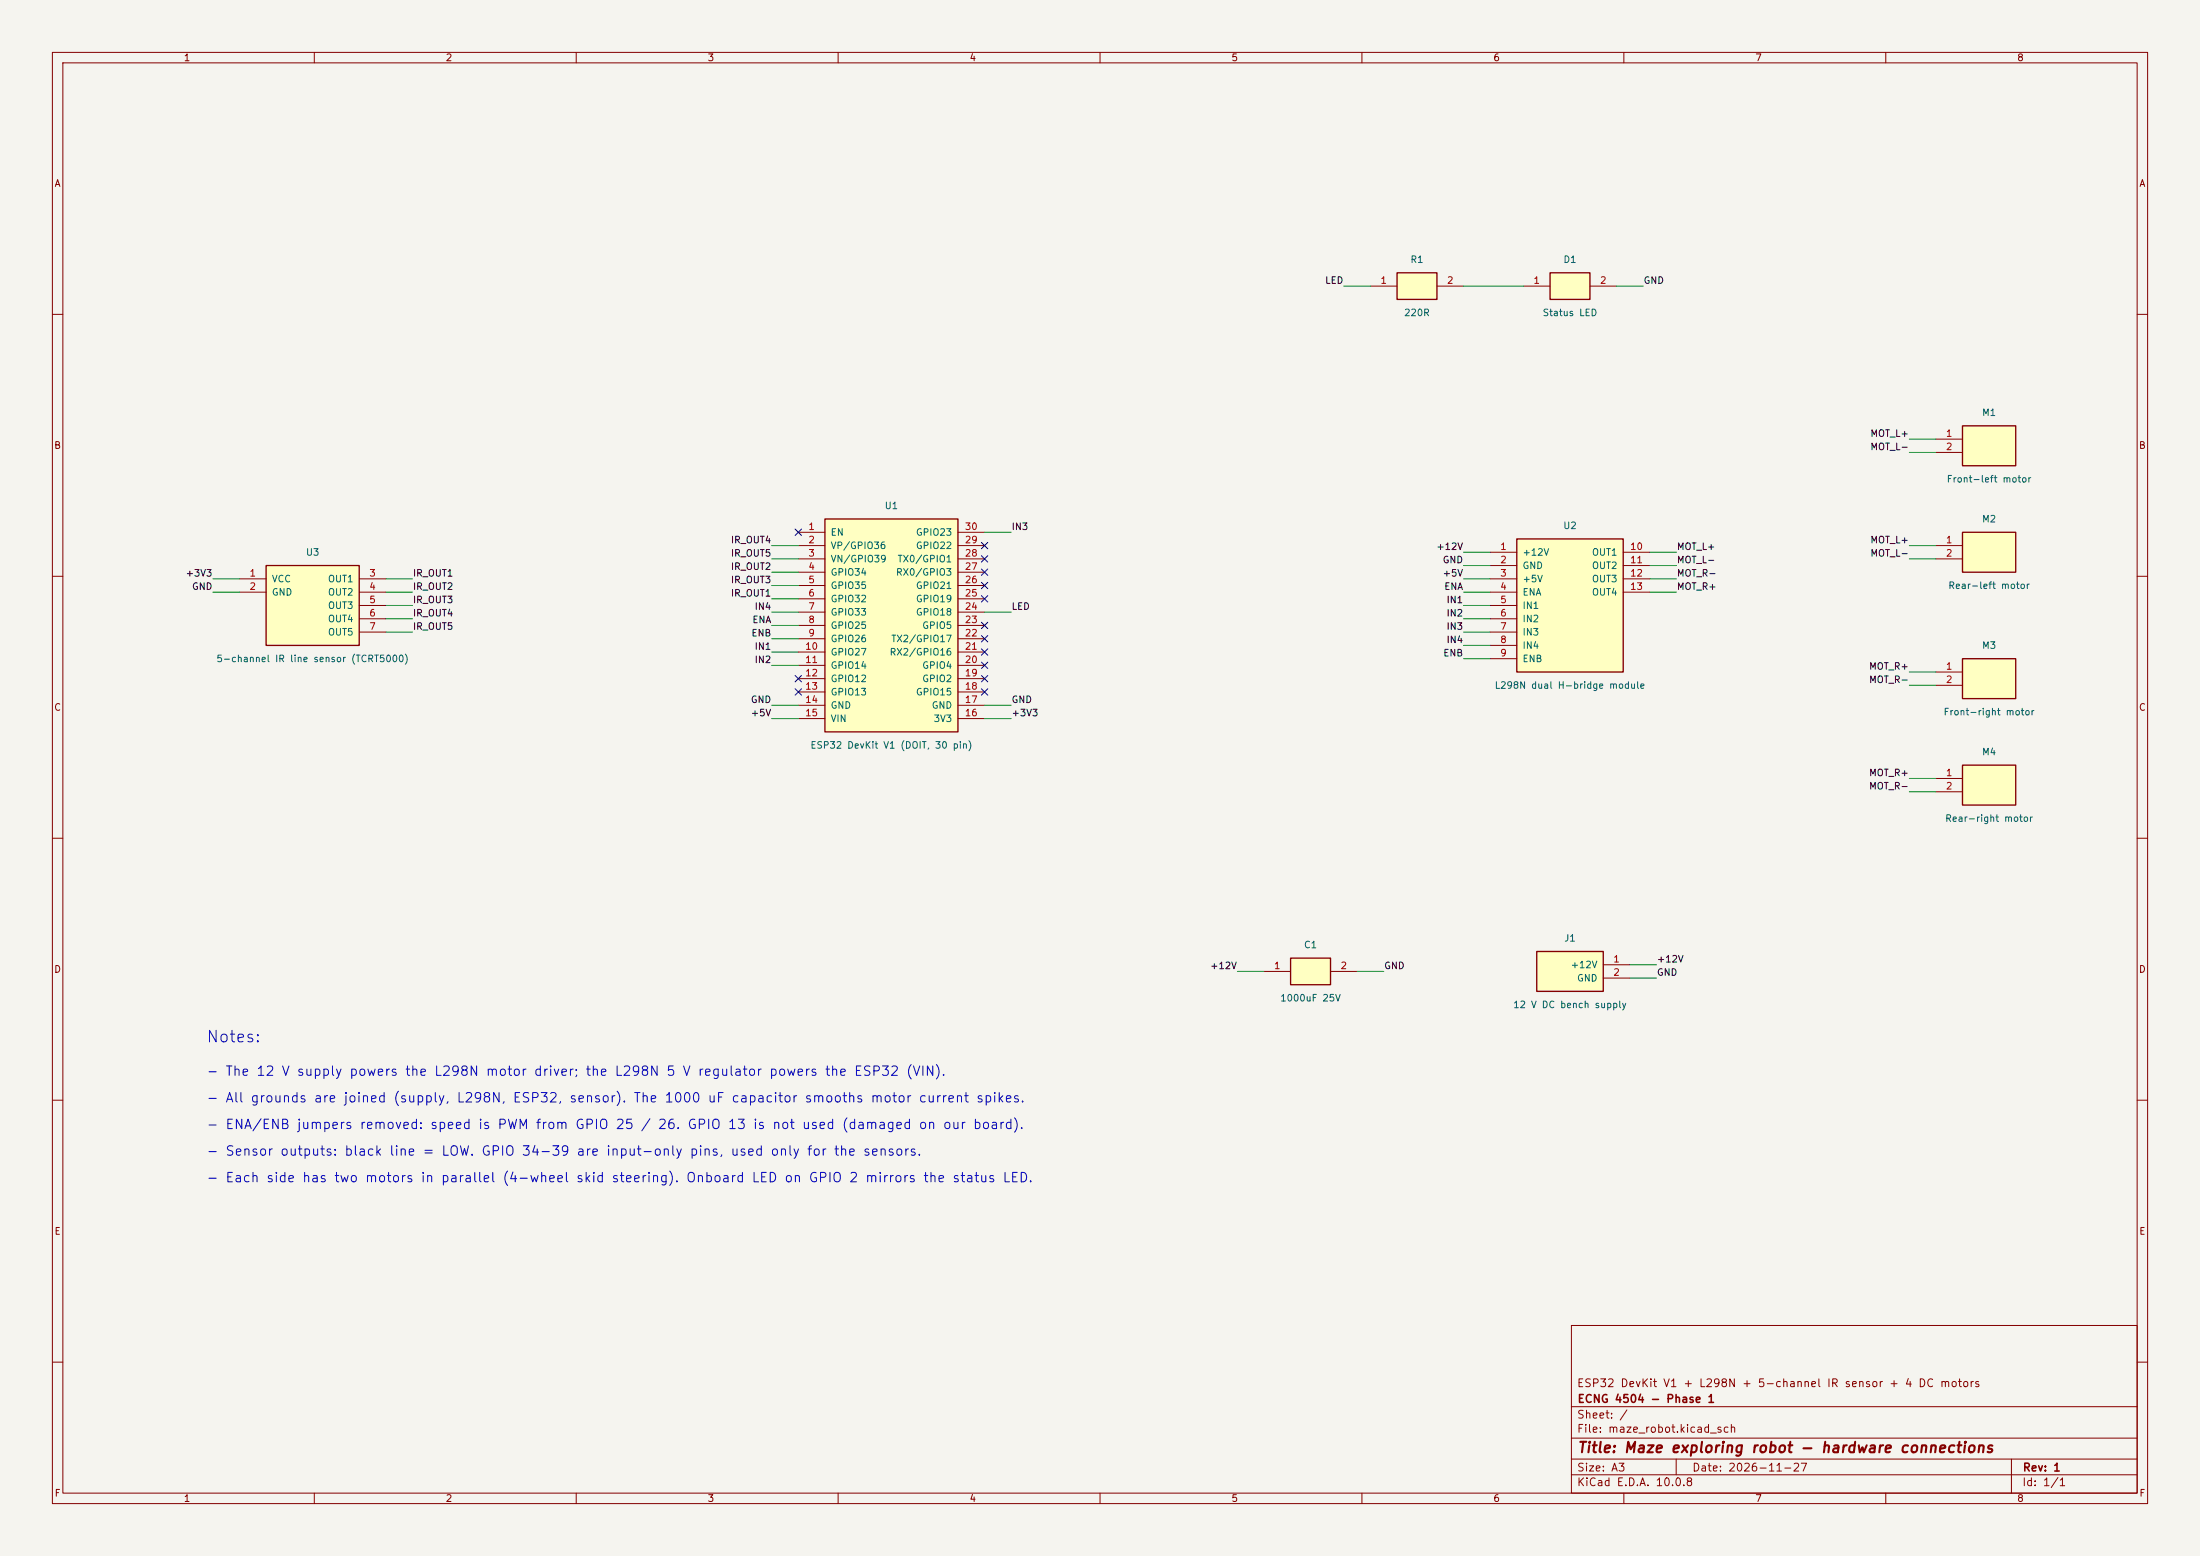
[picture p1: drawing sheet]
(kicad_sch
 (version 20260306)
 (generator "eeschema")
 (generator_version "10.0")
 (paper "A3")
 (title_block
  (title "Maze exploring robot - hardware connections")
  (date "2026-11-27")
  (rev "1")
  (company "ECNG 4504 - Phase 1")
  (comment 1 "ESP32 DevKit V1 + L298N + 5-channel IR sensor + 4 DC motors"))
 (lib_symbols
  (symbol "maze:C_Polarized"
   (pin_names
    (offset 1.016) (hide yes)) (exclude_from_sim no) (in_bom yes) (on_board yes)
   (in_pos_files yes)
   (duplicate_pin_numbers_are_jumpers no)
   (property "Reference" "X" (at 0 5.08 0) (show_name no) (do_not_autoplace no) (effects (font (size 1.27 1.27))))
   (property "Value" "C_Polarized" (at 0 -5.08 0) (show_name no) (do_not_autoplace no) (effects (font (size 1.27 1.27))))
   (property "Footprint" "" (at 0 0 0) (show_name no) (do_not_autoplace no) (hide yes) (effects (font (size 1.27 1.27))))
   (property "Datasheet" "" (at 0 0 0) (show_name no) (do_not_autoplace no) (hide yes) (effects (font (size 1.27 1.27))))
   (property "Description" "" (at 0 0 0) (show_name no) (do_not_autoplace no) (hide yes) (effects (font (size 1.27 1.27))))
   (symbol "C_Polarized_0_1"
    (rectangle (start -3.81 2.54) (end 3.81 -2.54) (stroke (width 0.254) (type default)) (fill (type background))))
   (symbol "C_Polarized_1_1"
    (pin passive line (at -8.89 0 0) (length 5.08) (name "+" (effects (font (size 1.27 1.27)))) (number "1" (effects (font (size 1.27 1.27)))))
    (pin passive line (at 8.89 0 180) (length 5.08) (name "-" (effects (font (size 1.27 1.27)))) (number "2" (effects (font (size 1.27 1.27))))))
   (embedded_fonts no))
  (symbol "maze:DC_Motor"
   (pin_names
    (offset 1.016) (hide yes)) (exclude_from_sim no) (in_bom yes) (on_board yes)
   (in_pos_files yes)
   (duplicate_pin_numbers_are_jumpers no)
   (property "Reference" "X" (at 0 6.35 0) (show_name no) (do_not_autoplace no) (effects (font (size 1.27 1.27))))
   (property "Value" "DC_Motor" (at 0 -6.35 0) (show_name no) (do_not_autoplace no) (effects (font (size 1.27 1.27))))
   (property "Footprint" "" (at 0 0 0) (show_name no) (do_not_autoplace no) (hide yes) (effects (font (size 1.27 1.27))))
   (property "Datasheet" "" (at 0 0 0) (show_name no) (do_not_autoplace no) (hide yes) (effects (font (size 1.27 1.27))))
   (property "Description" "" (at 0 0 0) (show_name no) (do_not_autoplace no) (hide yes) (effects (font (size 1.27 1.27))))
   (symbol "DC_Motor_0_1"
    (rectangle (start -5.08 3.81) (end 5.08 -3.81) (stroke (width 0.254) (type default)) (fill (type background))))
   (symbol "DC_Motor_1_1"
    (pin passive line (at -10.16 1.27 0) (length 5.08) (name "+" (effects (font (size 1.27 1.27)))) (number "1" (effects (font (size 1.27 1.27)))))
    (pin passive line (at -10.16 -1.27 0) (length 5.08) (name "-" (effects (font (size 1.27 1.27)))) (number "2" (effects (font (size 1.27 1.27))))))
   (embedded_fonts no))
  (symbol "maze:DC_Supply_12V"
   (pin_names
    (offset 1.016)) (exclude_from_sim no) (in_bom yes) (on_board yes)
   (in_pos_files yes)
   (duplicate_pin_numbers_are_jumpers no)
   (property "Reference" "X" (at 0 6.35 0) (show_name no) (do_not_autoplace no) (effects (font (size 1.27 1.27))))
   (property "Value" "DC_Supply_12V" (at 0 -6.35 0) (show_name no) (do_not_autoplace no) (effects (font (size 1.27 1.27))))
   (property "Footprint" "" (at 0 0 0) (show_name no) (do_not_autoplace no) (hide yes) (effects (font (size 1.27 1.27))))
   (property "Datasheet" "" (at 0 0 0) (show_name no) (do_not_autoplace no) (hide yes) (effects (font (size 1.27 1.27))))
   (property "Description" "" (at 0 0 0) (show_name no) (do_not_autoplace no) (hide yes) (effects (font (size 1.27 1.27))))
   (symbol "DC_Supply_12V_0_1"
    (rectangle (start -6.35 3.81) (end 6.35 -3.81) (stroke (width 0.254) (type default)) (fill (type background))))
   (symbol "DC_Supply_12V_1_1"
    (pin passive line (at 11.43 1.27 180) (length 5.08) (name "+12V" (effects (font (size 1.27 1.27)))) (number "1" (effects (font (size 1.27 1.27)))))
    (pin passive line (at 11.43 -1.27 180) (length 5.08) (name "GND" (effects (font (size 1.27 1.27)))) (number "2" (effects (font (size 1.27 1.27))))))
   (embedded_fonts no))
  (symbol "maze:ESP32_DevKit_V1"
   (pin_names
    (offset 1.016)) (exclude_from_sim no) (in_bom yes) (on_board yes)
   (in_pos_files yes)
   (duplicate_pin_numbers_are_jumpers no)
   (property "Reference" "X" (at 0 22.86 0) (show_name no) (do_not_autoplace no) (effects (font (size 1.27 1.27))))
   (property "Value" "ESP32_DevKit_V1" (at 0 -22.86 0) (show_name no) (do_not_autoplace no) (effects (font (size 1.27 1.27))))
   (property "Footprint" "" (at 0 0 0) (show_name no) (do_not_autoplace no) (hide yes) (effects (font (size 1.27 1.27))))
   (property "Datasheet" "" (at 0 0 0) (show_name no) (do_not_autoplace no) (hide yes) (effects (font (size 1.27 1.27))))
   (property "Description" "" (at 0 0 0) (show_name no) (do_not_autoplace no) (hide yes) (effects (font (size 1.27 1.27))))
   (symbol "ESP32_DevKit_V1_0_1"
    (rectangle (start -12.7 20.32) (end 12.7 -20.32) (stroke (width 0.254) (type default)) (fill (type background))))
   (symbol "ESP32_DevKit_V1_1_1"
    (pin passive line (at -17.78 17.78 0) (length 5.08) (name "EN" (effects (font (size 1.27 1.27)))) (number "1" (effects (font (size 1.27 1.27)))))
    (pin passive line (at -17.78 15.24 0) (length 5.08) (name "VP/GPIO36" (effects (font (size 1.27 1.27)))) (number "2" (effects (font (size 1.27 1.27)))))
    (pin passive line (at -17.78 12.7 0) (length 5.08) (name "VN/GPIO39" (effects (font (size 1.27 1.27)))) (number "3" (effects (font (size 1.27 1.27)))))
    (pin passive line (at -17.78 10.16 0) (length 5.08) (name "GPIO34" (effects (font (size 1.27 1.27)))) (number "4" (effects (font (size 1.27 1.27)))))
    (pin passive line (at -17.78 7.62 0) (length 5.08) (name "GPIO35" (effects (font (size 1.27 1.27)))) (number "5" (effects (font (size 1.27 1.27)))))
    (pin passive line (at -17.78 5.08 0) (length 5.08) (name "GPIO32" (effects (font (size 1.27 1.27)))) (number "6" (effects (font (size 1.27 1.27)))))
    (pin passive line (at -17.78 2.54 0) (length 5.08) (name "GPIO33" (effects (font (size 1.27 1.27)))) (number "7" (effects (font (size 1.27 1.27)))))
    (pin passive line (at -17.78 0 0) (length 5.08) (name "GPIO25" (effects (font (size 1.27 1.27)))) (number "8" (effects (font (size 1.27 1.27)))))
    (pin passive line (at -17.78 -2.54 0) (length 5.08) (name "GPIO26" (effects (font (size 1.27 1.27)))) (number "9" (effects (font (size 1.27 1.27)))))
    (pin passive line (at -17.78 -5.08 0) (length 5.08) (name "GPIO27" (effects (font (size 1.27 1.27)))) (number "10" (effects (font (size 1.27 1.27)))))
    (pin passive line (at -17.78 -7.62 0) (length 5.08) (name "GPIO14" (effects (font (size 1.27 1.27)))) (number "11" (effects (font (size 1.27 1.27)))))
    (pin passive line (at -17.78 -10.16 0) (length 5.08) (name "GPIO12" (effects (font (size 1.27 1.27)))) (number "12" (effects (font (size 1.27 1.27)))))
    (pin passive line (at -17.78 -12.7 0) (length 5.08) (name "GPIO13" (effects (font (size 1.27 1.27)))) (number "13" (effects (font (size 1.27 1.27)))))
    (pin passive line (at -17.78 -15.24 0) (length 5.08) (name "GND" (effects (font (size 1.27 1.27)))) (number "14" (effects (font (size 1.27 1.27)))))
    (pin passive line (at -17.78 -17.78 0) (length 5.08) (name "VIN" (effects (font (size 1.27 1.27)))) (number "15" (effects (font (size 1.27 1.27)))))
    (pin passive line (at 17.78 -17.78 180) (length 5.08) (name "3V3" (effects (font (size 1.27 1.27)))) (number "16" (effects (font (size 1.27 1.27)))))
    (pin passive line (at 17.78 -15.24 180) (length 5.08) (name "GND" (effects (font (size 1.27 1.27)))) (number "17" (effects (font (size 1.27 1.27)))))
    (pin passive line (at 17.78 -12.7 180) (length 5.08) (name "GPIO15" (effects (font (size 1.27 1.27)))) (number "18" (effects (font (size 1.27 1.27)))))
    (pin passive line (at 17.78 -10.16 180) (length 5.08) (name "GPIO2" (effects (font (size 1.27 1.27)))) (number "19" (effects (font (size 1.27 1.27)))))
    (pin passive line (at 17.78 -7.62 180) (length 5.08) (name "GPIO4" (effects (font (size 1.27 1.27)))) (number "20" (effects (font (size 1.27 1.27)))))
    (pin passive line (at 17.78 -5.08 180) (length 5.08) (name "RX2/GPIO16" (effects (font (size 1.27 1.27)))) (number "21" (effects (font (size 1.27 1.27)))))
    (pin passive line (at 17.78 -2.54 180) (length 5.08) (name "TX2/GPIO17" (effects (font (size 1.27 1.27)))) (number "22" (effects (font (size 1.27 1.27)))))
    (pin passive line (at 17.78 0 180) (length 5.08) (name "GPIO5" (effects (font (size 1.27 1.27)))) (number "23" (effects (font (size 1.27 1.27)))))
    (pin passive line (at 17.78 2.54 180) (length 5.08) (name "GPIO18" (effects (font (size 1.27 1.27)))) (number "24" (effects (font (size 1.27 1.27)))))
    (pin passive line (at 17.78 5.08 180) (length 5.08) (name "GPIO19" (effects (font (size 1.27 1.27)))) (number "25" (effects (font (size 1.27 1.27)))))
    (pin passive line (at 17.78 7.62 180) (length 5.08) (name "GPIO21" (effects (font (size 1.27 1.27)))) (number "26" (effects (font (size 1.27 1.27)))))
    (pin passive line (at 17.78 10.16 180) (length 5.08) (name "RX0/GPIO3" (effects (font (size 1.27 1.27)))) (number "27" (effects (font (size 1.27 1.27)))))
    (pin passive line (at 17.78 12.7 180) (length 5.08) (name "TX0/GPIO1" (effects (font (size 1.27 1.27)))) (number "28" (effects (font (size 1.27 1.27)))))
    (pin passive line (at 17.78 15.24 180) (length 5.08) (name "GPIO22" (effects (font (size 1.27 1.27)))) (number "29" (effects (font (size 1.27 1.27)))))
    (pin passive line (at 17.78 17.78 180) (length 5.08) (name "GPIO23" (effects (font (size 1.27 1.27)))) (number "30" (effects (font (size 1.27 1.27))))))
   (embedded_fonts no))
  (symbol "maze:IR_Sensor_5ch"
   (pin_names
    (offset 1.016)) (exclude_from_sim no) (in_bom yes) (on_board yes)
   (in_pos_files yes)
   (duplicate_pin_numbers_are_jumpers no)
   (property "Reference" "X" (at 0 10.16 0) (show_name no) (do_not_autoplace no) (effects (font (size 1.27 1.27))))
   (property "Value" "IR_Sensor_5ch" (at 0 -10.16 0) (show_name no) (do_not_autoplace no) (effects (font (size 1.27 1.27))))
   (property "Footprint" "" (at 0 0 0) (show_name no) (do_not_autoplace no) (hide yes) (effects (font (size 1.27 1.27))))
   (property "Datasheet" "" (at 0 0 0) (show_name no) (do_not_autoplace no) (hide yes) (effects (font (size 1.27 1.27))))
   (property "Description" "" (at 0 0 0) (show_name no) (do_not_autoplace no) (hide yes) (effects (font (size 1.27 1.27))))
   (symbol "IR_Sensor_5ch_0_1"
    (rectangle (start -8.89 7.62) (end 8.89 -7.62) (stroke (width 0.254) (type default)) (fill (type background))))
   (symbol "IR_Sensor_5ch_1_1"
    (pin passive line (at -13.97 5.08 0) (length 5.08) (name "VCC" (effects (font (size 1.27 1.27)))) (number "1" (effects (font (size 1.27 1.27)))))
    (pin passive line (at -13.97 2.54 0) (length 5.08) (name "GND" (effects (font (size 1.27 1.27)))) (number "2" (effects (font (size 1.27 1.27)))))
    (pin passive line (at 13.97 5.08 180) (length 5.08) (name "OUT1" (effects (font (size 1.27 1.27)))) (number "3" (effects (font (size 1.27 1.27)))))
    (pin passive line (at 13.97 2.54 180) (length 5.08) (name "OUT2" (effects (font (size 1.27 1.27)))) (number "4" (effects (font (size 1.27 1.27)))))
    (pin passive line (at 13.97 0 180) (length 5.08) (name "OUT3" (effects (font (size 1.27 1.27)))) (number "5" (effects (font (size 1.27 1.27)))))
    (pin passive line (at 13.97 -2.54 180) (length 5.08) (name "OUT4" (effects (font (size 1.27 1.27)))) (number "6" (effects (font (size 1.27 1.27)))))
    (pin passive line (at 13.97 -5.08 180) (length 5.08) (name "OUT5" (effects (font (size 1.27 1.27)))) (number "7" (effects (font (size 1.27 1.27))))))
   (embedded_fonts no))
  (symbol "maze:L298N_Module"
   (pin_names
    (offset 1.016)) (exclude_from_sim no) (in_bom yes) (on_board yes)
   (in_pos_files yes)
   (duplicate_pin_numbers_are_jumpers no)
   (property "Reference" "X" (at 0 15.24 0) (show_name no) (do_not_autoplace no) (effects (font (size 1.27 1.27))))
   (property "Value" "L298N_Module" (at 0 -15.24 0) (show_name no) (do_not_autoplace no) (effects (font (size 1.27 1.27))))
   (property "Footprint" "" (at 0 0 0) (show_name no) (do_not_autoplace no) (hide yes) (effects (font (size 1.27 1.27))))
   (property "Datasheet" "" (at 0 0 0) (show_name no) (do_not_autoplace no) (hide yes) (effects (font (size 1.27 1.27))))
   (property "Description" "" (at 0 0 0) (show_name no) (do_not_autoplace no) (hide yes) (effects (font (size 1.27 1.27))))
   (symbol "L298N_Module_0_1"
    (rectangle (start -10.16 12.7) (end 10.16 -12.7) (stroke (width 0.254) (type default)) (fill (type background))))
   (symbol "L298N_Module_1_1"
    (pin passive line (at -15.24 10.16 0) (length 5.08) (name "+12V" (effects (font (size 1.27 1.27)))) (number "1" (effects (font (size 1.27 1.27)))))
    (pin passive line (at -15.24 7.62 0) (length 5.08) (name "GND" (effects (font (size 1.27 1.27)))) (number "2" (effects (font (size 1.27 1.27)))))
    (pin passive line (at -15.24 5.08 0) (length 5.08) (name "+5V" (effects (font (size 1.27 1.27)))) (number "3" (effects (font (size 1.27 1.27)))))
    (pin passive line (at -15.24 2.54 0) (length 5.08) (name "ENA" (effects (font (size 1.27 1.27)))) (number "4" (effects (font (size 1.27 1.27)))))
    (pin passive line (at -15.24 0 0) (length 5.08) (name "IN1" (effects (font (size 1.27 1.27)))) (number "5" (effects (font (size 1.27 1.27)))))
    (pin passive line (at -15.24 -2.54 0) (length 5.08) (name "IN2" (effects (font (size 1.27 1.27)))) (number "6" (effects (font (size 1.27 1.27)))))
    (pin passive line (at -15.24 -5.08 0) (length 5.08) (name "IN3" (effects (font (size 1.27 1.27)))) (number "7" (effects (font (size 1.27 1.27)))))
    (pin passive line (at -15.24 -7.62 0) (length 5.08) (name "IN4" (effects (font (size 1.27 1.27)))) (number "8" (effects (font (size 1.27 1.27)))))
    (pin passive line (at -15.24 -10.16 0) (length 5.08) (name "ENB" (effects (font (size 1.27 1.27)))) (number "9" (effects (font (size 1.27 1.27)))))
    (pin passive line (at 15.24 10.16 180) (length 5.08) (name "OUT1" (effects (font (size 1.27 1.27)))) (number "10" (effects (font (size 1.27 1.27)))))
    (pin passive line (at 15.24 7.62 180) (length 5.08) (name "OUT2" (effects (font (size 1.27 1.27)))) (number "11" (effects (font (size 1.27 1.27)))))
    (pin passive line (at 15.24 5.08 180) (length 5.08) (name "OUT3" (effects (font (size 1.27 1.27)))) (number "12" (effects (font (size 1.27 1.27)))))
    (pin passive line (at 15.24 2.54 180) (length 5.08) (name "OUT4" (effects (font (size 1.27 1.27)))) (number "13" (effects (font (size 1.27 1.27))))))
   (embedded_fonts no))
  (symbol "maze:LED"
   (pin_names
    (offset 1.016) (hide yes)) (exclude_from_sim no) (in_bom yes) (on_board yes)
   (in_pos_files yes)
   (duplicate_pin_numbers_are_jumpers no)
   (property "Reference" "X" (at 0 5.08 0) (show_name no) (do_not_autoplace no) (effects (font (size 1.27 1.27))))
   (property "Value" "LED" (at 0 -5.08 0) (show_name no) (do_not_autoplace no) (effects (font (size 1.27 1.27))))
   (property "Footprint" "" (at 0 0 0) (show_name no) (do_not_autoplace no) (hide yes) (effects (font (size 1.27 1.27))))
   (property "Datasheet" "" (at 0 0 0) (show_name no) (do_not_autoplace no) (hide yes) (effects (font (size 1.27 1.27))))
   (property "Description" "" (at 0 0 0) (show_name no) (do_not_autoplace no) (hide yes) (effects (font (size 1.27 1.27))))
   (symbol "LED_0_1"
    (rectangle (start -3.81 2.54) (end 3.81 -2.54) (stroke (width 0.254) (type default)) (fill (type background))))
   (symbol "LED_1_1"
    (pin passive line (at -8.89 0 0) (length 5.08) (name "A" (effects (font (size 1.27 1.27)))) (number "1" (effects (font (size 1.27 1.27)))))
    (pin passive line (at 8.89 0 180) (length 5.08) (name "K" (effects (font (size 1.27 1.27)))) (number "2" (effects (font (size 1.27 1.27))))))
   (embedded_fonts no))
  (symbol "maze:Resistor"
   (pin_names
    (offset 1.016) (hide yes)) (exclude_from_sim no) (in_bom yes) (on_board yes)
   (in_pos_files yes)
   (duplicate_pin_numbers_are_jumpers no)
   (property "Reference" "X" (at 0 5.08 0) (show_name no) (do_not_autoplace no) (effects (font (size 1.27 1.27))))
   (property "Value" "Resistor" (at 0 -5.08 0) (show_name no) (do_not_autoplace no) (effects (font (size 1.27 1.27))))
   (property "Footprint" "" (at 0 0 0) (show_name no) (do_not_autoplace no) (hide yes) (effects (font (size 1.27 1.27))))
   (property "Datasheet" "" (at 0 0 0) (show_name no) (do_not_autoplace no) (hide yes) (effects (font (size 1.27 1.27))))
   (property "Description" "" (at 0 0 0) (show_name no) (do_not_autoplace no) (hide yes) (effects (font (size 1.27 1.27))))
   (symbol "Resistor_0_1"
    (rectangle (start -3.81 2.54) (end 3.81 -2.54) (stroke (width 0.254) (type default)) (fill (type background))))
   (symbol "Resistor_1_1"
    (pin passive line (at -8.89 0 0) (length 5.08) (name "1" (effects (font (size 1.27 1.27)))) (number "1" (effects (font (size 1.27 1.27)))))
    (pin passive line (at 8.89 0 180) (length 5.08) (name "2" (effects (font (size 1.27 1.27)))) (number "2" (effects (font (size 1.27 1.27))))))
   (embedded_fonts no)))
 (text "Notes:"
  (exclude_from_sim no)
  (at 39.37 199.39 0)
  (effects (font (size 2.2 2.2)) (justify left bottom)))
 (text "- The 12 V supply powers the L298N motor driver; the L298N 5 V regulator powers the ESP32 (VIN)."
  (exclude_from_sim no)
  (at 39.37 205.74 0)
  (effects (font (size 1.8 1.8)) (justify left bottom)))
 (text "- Sensor outputs: black line = LOW. GPIO 34-39 are input-only pins, used only for the sensors."
  (exclude_from_sim no)
  (at 39.37 220.98 0)
  (effects (font (size 1.8 1.8)) (justify left bottom)))
 (text "- Each side has two motors in parallel (4-wheel skid steering). Onboard LED on GPIO 2 mirrors the status LED."
  (exclude_from_sim no)
  (at 39.37 226.06 0)
  (effects (font (size 1.8 1.8)) (justify left bottom)))
 (text "- All grounds are joined (supply, L298N, ESP32, sensor). The 1000 uF capacitor smooths motor current spikes."
  (exclude_from_sim no)
  (at 39.37 210.82 0)
  (effects (font (size 1.8 1.8)) (justify left bottom)))
 (text "- ENA/ENB jumpers removed: speed is PWM from GPIO 25 / 26. GPIO 13 is not used (damaged on our board)."
  (exclude_from_sim no)
  (at 39.37 215.9 0)
  (effects (font (size 1.8 1.8)) (justify left bottom)))
 (no_connect
  (at 187.96 121.92))
 (no_connect
  (at 187.96 106.68))
 (no_connect
  (at 187.96 114.3))
 (no_connect
  (at 187.96 127))
 (no_connect
  (at 152.4 132.08))
 (no_connect
  (at 152.4 101.6))
 (no_connect
  (at 187.96 104.14))
 (no_connect
  (at 187.96 111.76))
 (no_connect
  (at 187.96 119.38))
 (no_connect
  (at 152.4 129.54))
 (no_connect
  (at 187.96 124.46))
 (no_connect
  (at 187.96 132.08))
 (no_connect
  (at 187.96 109.22))
 (no_connect
  (at 187.96 129.54))
 (wire
  (pts (xy 284.48 125.73) (xy 279.4 125.73))
  (stroke (width 0) (type default)))
 (wire
  (pts (xy 152.4 127) (xy 147.32 127))
  (stroke (width 0) (type default)))
 (wire
  (pts (xy 314.96 107.95) (xy 320.04 107.95))
  (stroke (width 0) (type default)))
 (wire
  (pts (xy 73.66 115.57) (xy 78.74 115.57))
  (stroke (width 0) (type default)))
 (wire
  (pts (xy 259.08 185.42) (xy 264.16 185.42))
  (stroke (width 0) (type default)))
 (wire
  (pts (xy 73.66 118.11) (xy 78.74 118.11))
  (stroke (width 0) (type default)))
 (wire
  (pts (xy 284.48 118.11) (xy 279.4 118.11))
  (stroke (width 0) (type default)))
 (wire
  (pts (xy 241.3 185.42) (xy 236.22 185.42))
  (stroke (width 0) (type default)))
 (wire
  (pts (xy 284.48 110.49) (xy 279.4 110.49))
  (stroke (width 0) (type default)))
 (wire
  (pts (xy 152.4 116.84) (xy 147.32 116.84))
  (stroke (width 0) (type default)))
 (wire
  (pts (xy 369.57 104.14) (xy 364.49 104.14))
  (stroke (width 0) (type default)))
 (wire
  (pts (xy 369.57 151.13) (xy 364.49 151.13))
  (stroke (width 0) (type default)))
 (wire
  (pts (xy 369.57 106.68) (xy 364.49 106.68))
  (stroke (width 0) (type default)))
 (wire
  (pts (xy 284.48 113.03) (xy 279.4 113.03))
  (stroke (width 0) (type default)))
 (wire
  (pts (xy 152.4 119.38) (xy 147.32 119.38))
  (stroke (width 0) (type default)))
 (wire
  (pts (xy 73.66 113.03) (xy 78.74 113.03))
  (stroke (width 0) (type default)))
 (wire
  (pts (xy 284.48 105.41) (xy 279.4 105.41))
  (stroke (width 0) (type default)))
 (wire
  (pts (xy 284.48 115.57) (xy 279.4 115.57))
  (stroke (width 0) (type default)))
 (wire
  (pts (xy 284.48 123.19) (xy 279.4 123.19))
  (stroke (width 0) (type default)))
 (wire
  (pts (xy 369.57 130.81) (xy 364.49 130.81))
  (stroke (width 0) (type default)))
 (wire
  (pts (xy 152.4 114.3) (xy 147.32 114.3))
  (stroke (width 0) (type default)))
 (wire
  (pts (xy 284.48 107.95) (xy 279.4 107.95))
  (stroke (width 0) (type default)))
 (wire
  (pts (xy 187.96 134.62) (xy 193.04 134.62))
  (stroke (width 0) (type default)))
 (wire
  (pts (xy 279.4 54.61) (xy 290.83 54.61))
  (stroke (width 0) (type default)))
 (wire
  (pts (xy 152.4 121.92) (xy 147.32 121.92))
  (stroke (width 0) (type default)))
 (wire
  (pts (xy 152.4 104.14) (xy 147.32 104.14))
  (stroke (width 0) (type default)))
 (wire
  (pts (xy 45.72 113.03) (xy 40.64 113.03))
  (stroke (width 0) (type default)))
 (wire
  (pts (xy 369.57 86.36) (xy 364.49 86.36))
  (stroke (width 0) (type default)))
 (wire
  (pts (xy 369.57 128.27) (xy 364.49 128.27))
  (stroke (width 0) (type default)))
 (wire
  (pts (xy 152.4 134.62) (xy 147.32 134.62))
  (stroke (width 0) (type default)))
 (wire
  (pts (xy 369.57 83.82) (xy 364.49 83.82))
  (stroke (width 0) (type default)))
 (wire
  (pts (xy 311.15 186.69) (xy 316.23 186.69))
  (stroke (width 0) (type default)))
 (wire
  (pts (xy 152.4 111.76) (xy 147.32 111.76))
  (stroke (width 0) (type default)))
 (wire
  (pts (xy 261.62 54.61) (xy 256.54 54.61))
  (stroke (width 0) (type default)))
 (wire
  (pts (xy 314.96 110.49) (xy 320.04 110.49))
  (stroke (width 0) (type default)))
 (wire
  (pts (xy 314.96 105.41) (xy 320.04 105.41))
  (stroke (width 0) (type default)))
 (wire
  (pts (xy 152.4 106.68) (xy 147.32 106.68))
  (stroke (width 0) (type default)))
 (wire
  (pts (xy 152.4 109.22) (xy 147.32 109.22))
  (stroke (width 0) (type default)))
 (wire
  (pts (xy 152.4 124.46) (xy 147.32 124.46))
  (stroke (width 0) (type default)))
 (wire
  (pts (xy 314.96 113.03) (xy 320.04 113.03))
  (stroke (width 0) (type default)))
 (wire
  (pts (xy 73.66 110.49) (xy 78.74 110.49))
  (stroke (width 0) (type default)))
 (wire
  (pts (xy 369.57 148.59) (xy 364.49 148.59))
  (stroke (width 0) (type default)))
 (wire
  (pts (xy 45.72 110.49) (xy 40.64 110.49))
  (stroke (width 0) (type default)))
 (wire
  (pts (xy 152.4 137.16) (xy 147.32 137.16))
  (stroke (width 0) (type default)))
 (wire
  (pts (xy 187.96 101.6) (xy 193.04 101.6))
  (stroke (width 0) (type default)))
 (wire
  (pts (xy 311.15 184.15) (xy 316.23 184.15))
  (stroke (width 0) (type default)))
 (wire
  (pts (xy 308.61 54.61) (xy 313.69 54.61))
  (stroke (width 0) (type default)))
 (wire
  (pts (xy 73.66 120.65) (xy 78.74 120.65))
  (stroke (width 0) (type default)))
 (wire
  (pts (xy 284.48 120.65) (xy 279.4 120.65))
  (stroke (width 0) (type default)))
 (wire
  (pts (xy 187.96 137.16) (xy 193.04 137.16))
  (stroke (width 0) (type default)))
 (wire
  (pts (xy 187.96 116.84) (xy 193.04 116.84))
  (stroke (width 0) (type default)))
 (label "GND"
  (at 147.32 134.62 180)
  (effects (font (size 1.27 1.27)) (justify right bottom)))
 (label "MOT_R+"
  (at 364.49 128.27 180)
  (effects (font (size 1.27 1.27)) (justify right bottom)))
 (label "IN1"
  (at 147.32 124.46 180)
  (effects (font (size 1.27 1.27)) (justify right bottom)))
 (label "GND"
  (at 193.04 134.62 0)
  (effects (font (size 1.27 1.27)) (justify left bottom)))
 (label "MOT_L-"
  (at 364.49 106.68 180)
  (effects (font (size 1.27 1.27)) (justify right bottom)))
 (label "+5V"
  (at 147.32 137.16 180)
  (effects (font (size 1.27 1.27)) (justify right bottom)))
 (label "+12V"
  (at 279.4 105.41 180)
  (effects (font (size 1.27 1.27)) (justify right bottom)))
 (label "IR_OUT3"
  (at 78.74 115.57 0)
  (effects (font (size 1.27 1.27)) (justify left bottom)))
 (label "MOT_L+"
  (at 364.49 83.82 180)
  (effects (font (size 1.27 1.27)) (justify right bottom)))
 (label "IR_OUT2"
  (at 147.32 109.22 180)
  (effects (font (size 1.27 1.27)) (justify right bottom)))
 (label "MOT_R+"
  (at 320.04 113.03 0)
  (effects (font (size 1.27 1.27)) (justify left bottom)))
 (label "ENA"
  (at 279.4 113.03 180)
  (effects (font (size 1.27 1.27)) (justify right bottom)))
 (label "IR_OUT2"
  (at 78.74 113.03 0)
  (effects (font (size 1.27 1.27)) (justify left bottom)))
 (label "IN4"
  (at 279.4 123.19 180)
  (effects (font (size 1.27 1.27)) (justify right bottom)))
 (label "IN2"
  (at 147.32 127 180)
  (effects (font (size 1.27 1.27)) (justify right bottom)))
 (label "MOT_R-"
  (at 320.04 110.49 0)
  (effects (font (size 1.27 1.27)) (justify left bottom)))
 (label "+12V"
  (at 316.23 184.15 0)
  (effects (font (size 1.27 1.27)) (justify left bottom)))
 (label "MOT_L+"
  (at 320.04 105.41 0)
  (effects (font (size 1.27 1.27)) (justify left bottom)))
 (label "IR_OUT1"
  (at 78.74 110.49 0)
  (effects (font (size 1.27 1.27)) (justify left bottom)))
 (label "IR_OUT5"
  (at 78.74 120.65 0)
  (effects (font (size 1.27 1.27)) (justify left bottom)))
 (label "MOT_L-"
  (at 320.04 107.95 0)
  (effects (font (size 1.27 1.27)) (justify left bottom)))
 (label "+5V"
  (at 279.4 110.49 180)
  (effects (font (size 1.27 1.27)) (justify right bottom)))
 (label "IR_OUT4"
  (at 78.74 118.11 0)
  (effects (font (size 1.27 1.27)) (justify left bottom)))
 (label "IN1"
  (at 279.4 115.57 180)
  (effects (font (size 1.27 1.27)) (justify right bottom)))
 (label "GND"
  (at 40.64 113.03 180)
  (effects (font (size 1.27 1.27)) (justify right bottom)))
 (label "GND"
  (at 264.16 185.42 0)
  (effects (font (size 1.27 1.27)) (justify left bottom)))
 (label "MOT_R-"
  (at 364.49 151.13 180)
  (effects (font (size 1.27 1.27)) (justify right bottom)))
 (label "+12V"
  (at 236.22 185.42 180)
  (effects (font (size 1.27 1.27)) (justify right bottom)))
 (label "GND"
  (at 279.4 107.95 180)
  (effects (font (size 1.27 1.27)) (justify right bottom)))
 (label "ENB"
  (at 279.4 125.73 180)
  (effects (font (size 1.27 1.27)) (justify right bottom)))
 (label "ENB"
  (at 147.32 121.92 180)
  (effects (font (size 1.27 1.27)) (justify right bottom)))
 (label "GND"
  (at 316.23 186.69 0)
  (effects (font (size 1.27 1.27)) (justify left bottom)))
 (label "IN4"
  (at 147.32 116.84 180)
  (effects (font (size 1.27 1.27)) (justify right bottom)))
 (label "ENA"
  (at 147.32 119.38 180)
  (effects (font (size 1.27 1.27)) (justify right bottom)))
 (label "MOT_R-"
  (at 364.49 130.81 180)
  (effects (font (size 1.27 1.27)) (justify right bottom)))
 (label "IR_OUT5"
  (at 147.32 106.68 180)
  (effects (font (size 1.27 1.27)) (justify right bottom)))
 (label "LED"
  (at 193.04 116.84 0)
  (effects (font (size 1.27 1.27)) (justify left bottom)))
 (label "IR_OUT1"
  (at 147.32 114.3 180)
  (effects (font (size 1.27 1.27)) (justify right bottom)))
 (label "MOT_L+"
  (at 364.49 104.14 180)
  (effects (font (size 1.27 1.27)) (justify right bottom)))
 (label "GND"
  (at 313.69 54.61 0)
  (effects (font (size 1.27 1.27)) (justify left bottom)))
 (label "IN3"
  (at 279.4 120.65 180)
  (effects (font (size 1.27 1.27)) (justify right bottom)))
 (label "IN2"
  (at 279.4 118.11 180)
  (effects (font (size 1.27 1.27)) (justify right bottom)))
 (label "LED"
  (at 256.54 54.61 180)
  (effects (font (size 1.27 1.27)) (justify right bottom)))
 (label "+3V3"
  (at 40.64 110.49 180)
  (effects (font (size 1.27 1.27)) (justify right bottom)))
 (label "MOT_L-"
  (at 364.49 86.36 180)
  (effects (font (size 1.27 1.27)) (justify right bottom)))
 (label "IN3"
  (at 193.04 101.6 0)
  (effects (font (size 1.27 1.27)) (justify left bottom)))
 (label "+3V3"
  (at 193.04 137.16 0)
  (effects (font (size 1.27 1.27)) (justify left bottom)))
 (label "IR_OUT4"
  (at 147.32 104.14 180)
  (effects (font (size 1.27 1.27)) (justify right bottom)))
 (label "IR_OUT3"
  (at 147.32 111.76 180)
  (effects (font (size 1.27 1.27)) (justify right bottom)))
 (label "MOT_R+"
  (at 364.49 148.59 180)
  (effects (font (size 1.27 1.27)) (justify right bottom)))
 (symbol
  (lib_id "maze:DC_Motor")
  (at 379.73 149.86 0)
  (unit 1)
  (body_style 1)
  (exclude_from_sim no)
  (in_bom yes)
  (on_board yes)
  (in_pos_files yes)
  (dnp no)
  (property "Reference" "M4" (at 379.73 143.51 0) (show_name no) (do_not_autoplace no) (effects (font (size 1.27 1.27))))
  (property "Value" "Rear-right motor" (at 379.73 156.21 0) (show_name no) (do_not_autoplace no) (effects (font (size 1.27 1.27))))
  (property "Footprint" "" (at 379.73 149.86 0) (hide yes) (show_name no) (do_not_autoplace no) (effects (font (size 1.27 1.27))))
  (property "Datasheet" "" (at 379.73 149.86 0) (hide yes) (show_name no) (do_not_autoplace no) (effects (font (size 1.27 1.27))))
  (property "Description" "" (at 379.73 149.86 0) (show_name no) (do_not_autoplace no) (effects (font (size 1.27 1.27))))
  (pin "1")
  (pin "2"))
 (symbol
  (lib_id "maze:DC_Motor")
  (at 379.73 105.41 0)
  (unit 1)
  (body_style 1)
  (exclude_from_sim no)
  (in_bom yes)
  (on_board yes)
  (in_pos_files yes)
  (dnp no)
  (property "Reference" "M2" (at 379.73 99.06 0) (show_name no) (do_not_autoplace no) (effects (font (size 1.27 1.27))))
  (property "Value" "Rear-left motor" (at 379.73 111.76 0) (show_name no) (do_not_autoplace no) (effects (font (size 1.27 1.27))))
  (property "Footprint" "" (at 379.73 105.41 0) (hide yes) (show_name no) (do_not_autoplace no) (effects (font (size 1.27 1.27))))
  (property "Datasheet" "" (at 379.73 105.41 0) (hide yes) (show_name no) (do_not_autoplace no) (effects (font (size 1.27 1.27))))
  (property "Description" "" (at 379.73 105.41 0) (show_name no) (do_not_autoplace no) (effects (font (size 1.27 1.27))))
  (pin "1")
  (pin "2"))
 (symbol
  (lib_id "maze:L298N_Module")
  (at 299.72 115.57 0)
  (unit 1)
  (body_style 1)
  (exclude_from_sim no)
  (in_bom yes)
  (on_board yes)
  (in_pos_files yes)
  (dnp no)
  (property "Reference" "U2" (at 299.72 100.33 0) (show_name no) (do_not_autoplace no) (effects (font (size 1.27 1.27))))
  (property "Value" "L298N dual H-bridge module" (at 299.72 130.81 0) (show_name no) (do_not_autoplace no) (effects (font (size 1.27 1.27))))
  (property "Footprint" "" (at 299.72 115.57 0) (hide yes) (show_name no) (do_not_autoplace no) (effects (font (size 1.27 1.27))))
  (property "Datasheet" "" (at 299.72 115.57 0) (hide yes) (show_name no) (do_not_autoplace no) (effects (font (size 1.27 1.27))))
  (property "Description" "" (at 299.72 115.57 0) (show_name no) (do_not_autoplace no) (effects (font (size 1.27 1.27))))
  (pin "1")
  (pin "2")
  (pin "3")
  (pin "4")
  (pin "5")
  (pin "6")
  (pin "7")
  (pin "8")
  (pin "9")
  (pin "10")
  (pin "11")
  (pin "12")
  (pin "13"))
 (symbol
  (lib_id "maze:C_Polarized")
  (at 250.19 185.42 0)
  (unit 1)
  (body_style 1)
  (exclude_from_sim no)
  (in_bom yes)
  (on_board yes)
  (in_pos_files yes)
  (dnp no)
  (property "Reference" "C1" (at 250.19 180.34 0) (show_name no) (do_not_autoplace no) (effects (font (size 1.27 1.27))))
  (property "Value" "1000uF 25V" (at 250.19 190.5 0) (show_name no) (do_not_autoplace no) (effects (font (size 1.27 1.27))))
  (property "Footprint" "" (at 250.19 185.42 0) (hide yes) (show_name no) (do_not_autoplace no) (effects (font (size 1.27 1.27))))
  (property "Datasheet" "" (at 250.19 185.42 0) (hide yes) (show_name no) (do_not_autoplace no) (effects (font (size 1.27 1.27))))
  (property "Description" "" (at 250.19 185.42 0) (show_name no) (do_not_autoplace no) (effects (font (size 1.27 1.27))))
  (pin "1")
  (pin "2"))
 (symbol
  (lib_id "maze:Resistor")
  (at 270.51 54.61 0)
  (unit 1)
  (body_style 1)
  (exclude_from_sim no)
  (in_bom yes)
  (on_board yes)
  (in_pos_files yes)
  (dnp no)
  (property "Reference" "R1" (at 270.51 49.53 0) (show_name no) (do_not_autoplace no) (effects (font (size 1.27 1.27))))
  (property "Value" "220R" (at 270.51 59.69 0) (show_name no) (do_not_autoplace no) (effects (font (size 1.27 1.27))))
  (property "Footprint" "" (at 270.51 54.61 0) (hide yes) (show_name no) (do_not_autoplace no) (effects (font (size 1.27 1.27))))
  (property "Datasheet" "" (at 270.51 54.61 0) (hide yes) (show_name no) (do_not_autoplace no) (effects (font (size 1.27 1.27))))
  (property "Description" "" (at 270.51 54.61 0) (show_name no) (do_not_autoplace no) (effects (font (size 1.27 1.27))))
  (pin "1")
  (pin "2"))
 (symbol
  (lib_id "maze:DC_Motor")
  (at 379.73 129.54 0)
  (unit 1)
  (body_style 1)
  (exclude_from_sim no)
  (in_bom yes)
  (on_board yes)
  (in_pos_files yes)
  (dnp no)
  (property "Reference" "M3" (at 379.73 123.19 0) (show_name no) (do_not_autoplace no) (effects (font (size 1.27 1.27))))
  (property "Value" "Front-right motor" (at 379.73 135.89 0) (show_name no) (do_not_autoplace no) (effects (font (size 1.27 1.27))))
  (property "Footprint" "" (at 379.73 129.54 0) (hide yes) (show_name no) (do_not_autoplace no) (effects (font (size 1.27 1.27))))
  (property "Datasheet" "" (at 379.73 129.54 0) (hide yes) (show_name no) (do_not_autoplace no) (effects (font (size 1.27 1.27))))
  (property "Description" "" (at 379.73 129.54 0) (show_name no) (do_not_autoplace no) (effects (font (size 1.27 1.27))))
  (pin "1")
  (pin "2"))
 (symbol
  (lib_id "maze:DC_Motor")
  (at 379.73 85.09 0)
  (unit 1)
  (body_style 1)
  (exclude_from_sim no)
  (in_bom yes)
  (on_board yes)
  (in_pos_files yes)
  (dnp no)
  (property "Reference" "M1" (at 379.73 78.74 0) (show_name no) (do_not_autoplace no) (effects (font (size 1.27 1.27))))
  (property "Value" "Front-left motor" (at 379.73 91.44 0) (show_name no) (do_not_autoplace no) (effects (font (size 1.27 1.27))))
  (property "Footprint" "" (at 379.73 85.09 0) (hide yes) (show_name no) (do_not_autoplace no) (effects (font (size 1.27 1.27))))
  (property "Datasheet" "" (at 379.73 85.09 0) (hide yes) (show_name no) (do_not_autoplace no) (effects (font (size 1.27 1.27))))
  (property "Description" "" (at 379.73 85.09 0) (show_name no) (do_not_autoplace no) (effects (font (size 1.27 1.27))))
  (pin "1")
  (pin "2"))
 (symbol
  (lib_id "maze:ESP32_DevKit_V1")
  (at 170.18 119.38 0)
  (unit 1)
  (body_style 1)
  (exclude_from_sim no)
  (in_bom yes)
  (on_board yes)
  (in_pos_files yes)
  (dnp no)
  (property "Reference" "U1" (at 170.18 96.52 0) (show_name no) (do_not_autoplace no) (effects (font (size 1.27 1.27))))
  (property "Value" "ESP32 DevKit V1 (DOIT, 30 pin)" (at 170.18 142.24 0) (show_name no) (do_not_autoplace no) (effects (font (size 1.27 1.27))))
  (property "Footprint" "" (at 170.18 119.38 0) (hide yes) (show_name no) (do_not_autoplace no) (effects (font (size 1.27 1.27))))
  (property "Datasheet" "" (at 170.18 119.38 0) (hide yes) (show_name no) (do_not_autoplace no) (effects (font (size 1.27 1.27))))
  (property "Description" "" (at 170.18 119.38 0) (show_name no) (do_not_autoplace no) (effects (font (size 1.27 1.27))))
  (pin "1")
  (pin "2")
  (pin "3")
  (pin "4")
  (pin "5")
  (pin "6")
  (pin "7")
  (pin "8")
  (pin "9")
  (pin "10")
  (pin "11")
  (pin "12")
  (pin "13")
  (pin "14")
  (pin "15")
  (pin "30")
  (pin "29")
  (pin "28")
  (pin "27")
  (pin "26")
  (pin "25")
  (pin "24")
  (pin "23")
  (pin "22")
  (pin "21")
  (pin "20")
  (pin "19")
  (pin "18")
  (pin "17")
  (pin "16"))
 (symbol
  (lib_id "maze:DC_Supply_12V")
  (at 299.72 185.42 0)
  (unit 1)
  (body_style 1)
  (exclude_from_sim no)
  (in_bom yes)
  (on_board yes)
  (in_pos_files yes)
  (dnp no)
  (property "Reference" "J1" (at 299.72 179.07 0) (show_name no) (do_not_autoplace no) (effects (font (size 1.27 1.27))))
  (property "Value" "12 V DC bench supply" (at 299.72 191.77 0) (show_name no) (do_not_autoplace no) (effects (font (size 1.27 1.27))))
  (property "Footprint" "" (at 299.72 185.42 0) (hide yes) (show_name no) (do_not_autoplace no) (effects (font (size 1.27 1.27))))
  (property "Datasheet" "" (at 299.72 185.42 0) (hide yes) (show_name no) (do_not_autoplace no) (effects (font (size 1.27 1.27))))
  (property "Description" "" (at 299.72 185.42 0) (show_name no) (do_not_autoplace no) (effects (font (size 1.27 1.27))))
  (pin "1")
  (pin "2"))
 (symbol
  (lib_id "maze:LED")
  (at 299.72 54.61 0)
  (unit 1)
  (body_style 1)
  (exclude_from_sim no)
  (in_bom yes)
  (on_board yes)
  (in_pos_files yes)
  (dnp no)
  (property "Reference" "D1" (at 299.72 49.53 0) (show_name no) (do_not_autoplace no) (effects (font (size 1.27 1.27))))
  (property "Value" "Status LED" (at 299.72 59.69 0) (show_name no) (do_not_autoplace no) (effects (font (size 1.27 1.27))))
  (property "Footprint" "" (at 299.72 54.61 0) (hide yes) (show_name no) (do_not_autoplace no) (effects (font (size 1.27 1.27))))
  (property "Datasheet" "" (at 299.72 54.61 0) (hide yes) (show_name no) (do_not_autoplace no) (effects (font (size 1.27 1.27))))
  (property "Description" "" (at 299.72 54.61 0) (show_name no) (do_not_autoplace no) (effects (font (size 1.27 1.27))))
  (pin "1")
  (pin "2"))
 (symbol
  (lib_id "maze:IR_Sensor_5ch")
  (at 59.69 115.57 0)
  (unit 1)
  (body_style 1)
  (exclude_from_sim no)
  (in_bom yes)
  (on_board yes)
  (in_pos_files yes)
  (dnp no)
  (property "Reference" "U3" (at 59.69 105.41 0) (show_name no) (do_not_autoplace no) (effects (font (size 1.27 1.27))))
  (property "Value" "5-channel IR line sensor (TCRT5000)" (at 59.69 125.73 0) (show_name no) (do_not_autoplace no) (effects (font (size 1.27 1.27))))
  (property "Footprint" "" (at 59.69 115.57 0) (hide yes) (show_name no) (do_not_autoplace no) (effects (font (size 1.27 1.27))))
  (property "Datasheet" "" (at 59.69 115.57 0) (hide yes) (show_name no) (do_not_autoplace no) (effects (font (size 1.27 1.27))))
  (property "Description" "" (at 59.69 115.57 0) (show_name no) (do_not_autoplace no) (effects (font (size 1.27 1.27))))
  (pin "1")
  (pin "2")
  (pin "3")
  (pin "4")
  (pin "5")
  (pin "6")
  (pin "7"))
 (sheet_instances
  (path ""
   (page "1")))
 (embedded_fonts no))
